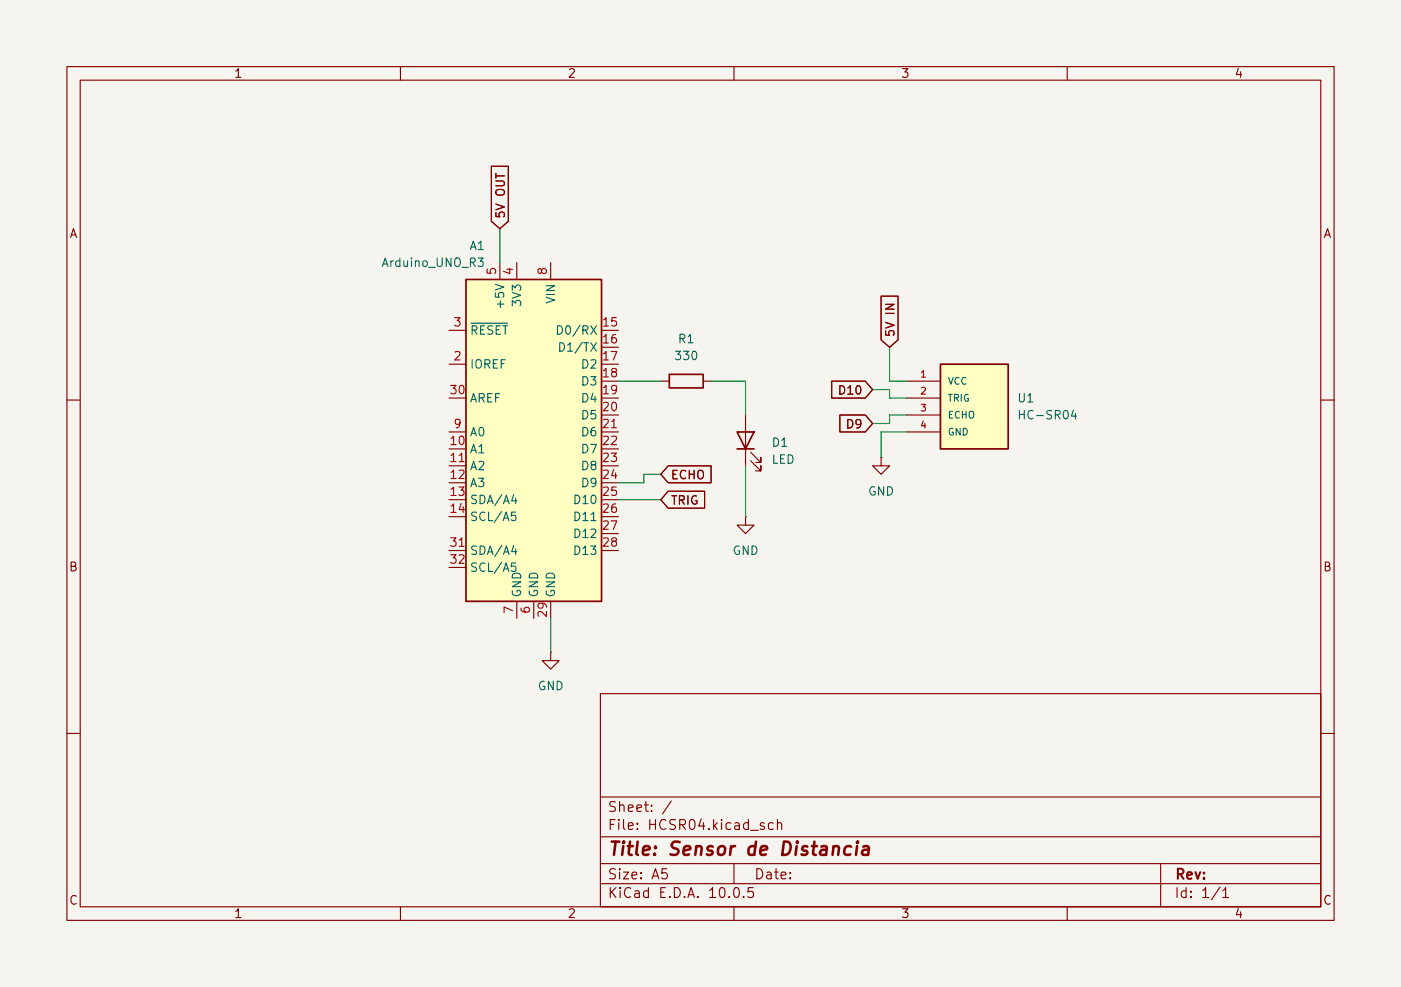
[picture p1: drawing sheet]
(kicad_sch
 (version 20260306)
 (generator "eeschema")
 (generator_version "10.0")
 (paper "A5")
 (title_block
  (title "Sensor de Distancia"))
 (lib_symbols
  (symbol "Device:LED"
   (pin_numbers (hide yes))
   (pin_names
    (offset 1.016) (hide yes)) (exclude_from_sim no) (in_bom yes) (on_board yes)
   (in_pos_files yes)
   (duplicate_pin_numbers_are_jumpers no)
   (property "Reference" "D" (at 0 2.54 0) (show_name no) (do_not_autoplace no) (effects (font (size 1.27 1.27))))
   (property "Value" "LED" (at 0 -2.54 0) (show_name no) (do_not_autoplace no) (effects (font (size 1.27 1.27))))
   (property "Footprint" "" (at 0 0 0) (show_name no) (do_not_autoplace no) (hide yes) (effects (font (size 1.27 1.27))))
   (property "Datasheet" "" (at 0 0 0) (show_name no) (do_not_autoplace no) (hide yes) (effects (font (size 1.27 1.27))))
   (property "Description" "Light emitting diode" (at 0 0 0) (show_name no) (do_not_autoplace no) (hide yes) (effects (font (size 1.27 1.27))))
   (property "Sim.Pins" "1=K 2=A" (at 0 0 0) (show_name no) (do_not_autoplace no) (hide yes) (effects (font (size 1.27 1.27))))
   (symbol "LED_0_1"
    (polyline (pts (xy -3.048 -0.762) (xy -4.572 -2.286) (xy -3.81 -2.286) (xy -4.572 -2.286) (xy -4.572 -1.524)) (stroke (width 0) (type default)) (fill (type none)))
    (polyline (pts (xy -1.778 -0.762) (xy -3.302 -2.286) (xy -2.54 -2.286) (xy -3.302 -2.286) (xy -3.302 -1.524)) (stroke (width 0) (type default)) (fill (type none)))
    (polyline (pts (xy -1.27 0) (xy 1.27 0)) (stroke (width 0) (type default)) (fill (type none)))
    (polyline (pts (xy -1.27 -1.27) (xy -1.27 1.27)) (stroke (width 0.254) (type default)) (fill (type none)))
    (polyline (pts (xy 1.27 -1.27) (xy 1.27 1.27) (xy -1.27 0) (xy 1.27 -1.27)) (stroke (width 0.254) (type default)) (fill (type none))))
   (symbol "LED_1_1"
    (pin passive line (at -3.81 0 0) (length 2.54) (name "K" (effects (font (size 1.27 1.27)))) (number "1" (effects (font (size 1.27 1.27)))))
    (pin passive line (at 3.81 0 180) (length 2.54) (name "A" (effects (font (size 1.27 1.27)))) (number "2" (effects (font (size 1.27 1.27))))))
   (embedded_fonts no))
  (symbol "Device:R"
   (pin_numbers (hide yes))
   (pin_names
    (offset 0)) (exclude_from_sim no) (in_bom yes) (on_board yes)
   (in_pos_files yes)
   (duplicate_pin_numbers_are_jumpers no)
   (property "Reference" "R" (at 2.032 0 90) (show_name no) (do_not_autoplace no) (effects (font (size 1.27 1.27))))
   (property "Value" "R" (at 0 0 90) (show_name no) (do_not_autoplace no) (effects (font (size 1.27 1.27))))
   (property "Footprint" "" (at -1.778 0 90) (show_name no) (do_not_autoplace no) (hide yes) (effects (font (size 1.27 1.27))))
   (property "Datasheet" "" (at 0 0 0) (show_name no) (do_not_autoplace no) (hide yes) (effects (font (size 1.27 1.27))))
   (property "Description" "Resistor" (at 0 0 0) (show_name no) (do_not_autoplace no) (hide yes) (effects (font (size 1.27 1.27))))
   (symbol "R_0_1"
    (rectangle (start -1.016 -2.54) (end 1.016 2.54) (stroke (width 0.254) (type default)) (fill (type none))))
   (symbol "R_1_1"
    (pin passive line (at 0 3.81 270) (length 1.27) (name "" (effects (font (size 1.27 1.27)))) (number "1" (effects (font (size 1.27 1.27)))))
    (pin passive line (at 0 -3.81 90) (length 1.27) (name "" (effects (font (size 1.27 1.27)))) (number "2" (effects (font (size 1.27 1.27))))))
   (embedded_fonts no))
  (symbol "HC-SR04:HC-SR04"
   (pin_names
    (offset 1.016)) (exclude_from_sim no) (in_bom yes) (on_board yes)
   (in_pos_files yes)
   (duplicate_pin_numbers_are_jumpers no)
   (property "Reference" "U" (at 0 5.0813 0) (show_name no) (do_not_autoplace no) (effects (font (size 1.27 1.27)) (justify left bottom)))
   (property "Value" "HC-SR04" (at 0 -10.163 0) (show_name no) (do_not_autoplace no) (effects (font (size 1.27 1.27)) (justify left bottom)))
   (property "Footprint" "HC-SR04:XCVR_HC-SR04" (at 0 0 0) (show_name no) (do_not_autoplace no) (hide yes) (effects (font (size 1.27 1.27)) (justify bottom)))
   (property "Datasheet" "" (at 0 0 0) (show_name no) (do_not_autoplace no) (hide yes) (effects (font (size 1.27 1.27))))
   (property "Description" "Ultrasonic Sensor Module,Rectangular,20-4000 mm,5 V,15 mA,Arduino Compatible | OSEPP HC-SR04" (at 0 0 0) (show_name no) (do_not_autoplace no) (hide yes) (effects (font (size 1.27 1.27)) (justify bottom)))
   (property "MF" "OSEPP" (at 0 0 0) (show_name no) (do_not_autoplace no) (hide yes) (effects (font (size 1.27 1.27)) (justify bottom)))
   (property "Package" "None" (at 0 0 0) (show_name no) (do_not_autoplace no) (hide yes) (effects (font (size 1.27 1.27)) (justify bottom)))
   (property "Price" "None" (at 0 0 0) (show_name no) (do_not_autoplace no) (hide yes) (effects (font (size 1.27 1.27)) (justify bottom)))
   (property "Check_prices" "https://www.snapeda.com/parts/HC-SR04/OSEPP/view-part/?ref=eda" (at 0 0 0) (show_name no) (do_not_autoplace no) (hide yes) (effects (font (size 1.27 1.27)) (justify bottom)))
   (property "SnapEDA_Link" "https://www.snapeda.com/parts/HC-SR04/OSEPP/view-part/?ref=snap" (at 0 0 0) (show_name no) (do_not_autoplace no) (hide yes) (effects (font (size 1.27 1.27)) (justify bottom)))
   (property "MP" "HC-SR04" (at 0 0 0) (show_name no) (do_not_autoplace no) (hide yes) (effects (font (size 1.27 1.27)) (justify bottom)))
   (property "Availability" "Not in stock" (at 0 0 0) (show_name no) (do_not_autoplace no) (hide yes) (effects (font (size 1.27 1.27)) (justify bottom)))
   (property "MANUFACTURER" "Osepp" (at 0 0 0) (show_name no) (do_not_autoplace no) (hide yes) (effects (font (size 1.27 1.27)) (justify bottom)))
   (symbol "HC-SR04_0_0"
    (rectangle (start 0 -7.62) (end 10.16 5.08) (stroke (width 0.254) (type default)) (fill (type background)))
    (pin power_in line (at -5.08 2.54 0) (length 5.08) (name "VCC" (effects (font (size 1.016 1.016)))) (number "1" (effects (font (size 1.016 1.016)))))
    (pin bidirectional line (at -5.08 0 0) (length 5.08) (name "TRIG" (effects (font (size 1.016 1.016)))) (number "2" (effects (font (size 1.016 1.016)))))
    (pin bidirectional line (at -5.08 -2.54 0) (length 5.08) (name "ECHO" (effects (font (size 1.016 1.016)))) (number "3" (effects (font (size 1.016 1.016)))))
    (pin power_in line (at -5.08 -5.08 0) (length 5.08) (name "GND" (effects (font (size 1.016 1.016)))) (number "4" (effects (font (size 1.016 1.016))))))
   (embedded_fonts no))
  (symbol "MCU_Module:Arduino_UNO_R3" (exclude_from_sim no) (in_bom yes) (on_board yes)
   (in_pos_files yes)
   (duplicate_pin_numbers_are_jumpers no)
   (property "Reference" "A" (at -10.16 23.495 0) (show_name no) (do_not_autoplace no) (effects (font (size 1.27 1.27)) (justify left bottom)))
   (property "Value" "Arduino_UNO_R3" (at 5.08 -26.67 0) (show_name no) (do_not_autoplace no) (effects (font (size 1.27 1.27)) (justify left top)))
   (property "Footprint" "Module:Arduino_UNO_R3" (at 0 0 0) (show_name no) (do_not_autoplace no) (hide yes) (effects (font (size 1.27 1.27)
    (italic yes))))
   (property "Datasheet" "https://www.arduino.cc/en/Main/arduinoBoardUno" (at 0 0 0) (show_name no) (do_not_autoplace no) (hide yes) (effects (font (size 1.27 1.27))))
   (property "Description" "Arduino UNO Microcontroller Module, release 3" (at 0 0 0) (show_name no) (do_not_autoplace no) (hide yes) (effects (font (size 1.27 1.27))))
   (symbol "Arduino_UNO_R3_0_1"
    (rectangle (start -10.16 22.86) (end 10.16 -25.4) (stroke (width 0.254) (type default)) (fill (type background))))
   (symbol "Arduino_UNO_R3_1_1"
    (pin no_connect line (at -10.16 -20.32 0) (length 2.54) (hide yes) (name "NC" (effects (font (size 1.27 1.27)))) (number "1" (effects (font (size 1.27 1.27)))))
    (pin output line (at 12.7 10.16 180) (length 2.54) (name "IOREF" (effects (font (size 1.27 1.27)))) (number "2" (effects (font (size 1.27 1.27)))))
    (pin input line (at 12.7 15.24 180) (length 2.54) (name "~{RESET}" (effects (font (size 1.27 1.27)))) (number "3" (effects (font (size 1.27 1.27)))))
    (pin power_out line (at 2.54 25.4 270) (length 2.54) (name "3V3" (effects (font (size 1.27 1.27)))) (number "4" (effects (font (size 1.27 1.27)))))
    (pin power_out line (at 5.08 25.4 270) (length 2.54) (name "+5V" (effects (font (size 1.27 1.27)))) (number "5" (effects (font (size 1.27 1.27)))))
    (pin power_in line (at 0 -27.94 90) (length 2.54) (name "GND" (effects (font (size 1.27 1.27)))) (number "6" (effects (font (size 1.27 1.27)))))
    (pin power_in line (at 2.54 -27.94 90) (length 2.54) (name "GND" (effects (font (size 1.27 1.27)))) (number "7" (effects (font (size 1.27 1.27)))))
    (pin power_in line (at -2.54 25.4 270) (length 2.54) (name "VIN" (effects (font (size 1.27 1.27)))) (number "8" (effects (font (size 1.27 1.27)))))
    (pin bidirectional line (at 12.7 0 180) (length 2.54) (name "A0" (effects (font (size 1.27 1.27)))) (number "9" (effects (font (size 1.27 1.27)))))
    (pin bidirectional line (at 12.7 -2.54 180) (length 2.54) (name "A1" (effects (font (size 1.27 1.27)))) (number "10" (effects (font (size 1.27 1.27)))))
    (pin bidirectional line (at 12.7 -5.08 180) (length 2.54) (name "A2" (effects (font (size 1.27 1.27)))) (number "11" (effects (font (size 1.27 1.27)))))
    (pin bidirectional line (at 12.7 -7.62 180) (length 2.54) (name "A3" (effects (font (size 1.27 1.27)))) (number "12" (effects (font (size 1.27 1.27)))))
    (pin bidirectional line (at 12.7 -10.16 180) (length 2.54) (name "SDA/A4" (effects (font (size 1.27 1.27)))) (number "13" (effects (font (size 1.27 1.27)))))
    (pin bidirectional line (at 12.7 -12.7 180) (length 2.54) (name "SCL/A5" (effects (font (size 1.27 1.27)))) (number "14" (effects (font (size 1.27 1.27)))))
    (pin bidirectional line (at -12.7 15.24 0) (length 2.54) (name "D0/RX" (effects (font (size 1.27 1.27)))) (number "15" (effects (font (size 1.27 1.27)))))
    (pin bidirectional line (at -12.7 12.7 0) (length 2.54) (name "D1/TX" (effects (font (size 1.27 1.27)))) (number "16" (effects (font (size 1.27 1.27)))))
    (pin bidirectional line (at -12.7 10.16 0) (length 2.54) (name "D2" (effects (font (size 1.27 1.27)))) (number "17" (effects (font (size 1.27 1.27)))))
    (pin bidirectional line (at -12.7 7.62 0) (length 2.54) (name "D3" (effects (font (size 1.27 1.27)))) (number "18" (effects (font (size 1.27 1.27)))))
    (pin bidirectional line (at -12.7 5.08 0) (length 2.54) (name "D4" (effects (font (size 1.27 1.27)))) (number "19" (effects (font (size 1.27 1.27)))))
    (pin bidirectional line (at -12.7 2.54 0) (length 2.54) (name "D5" (effects (font (size 1.27 1.27)))) (number "20" (effects (font (size 1.27 1.27)))))
    (pin bidirectional line (at -12.7 0 0) (length 2.54) (name "D6" (effects (font (size 1.27 1.27)))) (number "21" (effects (font (size 1.27 1.27)))))
    (pin bidirectional line (at -12.7 -2.54 0) (length 2.54) (name "D7" (effects (font (size 1.27 1.27)))) (number "22" (effects (font (size 1.27 1.27)))))
    (pin bidirectional line (at -12.7 -5.08 0) (length 2.54) (name "D8" (effects (font (size 1.27 1.27)))) (number "23" (effects (font (size 1.27 1.27)))))
    (pin bidirectional line (at -12.7 -7.62 0) (length 2.54) (name "D9" (effects (font (size 1.27 1.27)))) (number "24" (effects (font (size 1.27 1.27)))))
    (pin bidirectional line (at -12.7 -10.16 0) (length 2.54) (name "D10" (effects (font (size 1.27 1.27)))) (number "25" (effects (font (size 1.27 1.27)))))
    (pin bidirectional line (at -12.7 -12.7 0) (length 2.54) (name "D11" (effects (font (size 1.27 1.27)))) (number "26" (effects (font (size 1.27 1.27)))))
    (pin bidirectional line (at -12.7 -15.24 0) (length 2.54) (name "D12" (effects (font (size 1.27 1.27)))) (number "27" (effects (font (size 1.27 1.27)))))
    (pin bidirectional line (at -12.7 -17.78 0) (length 2.54) (name "D13" (effects (font (size 1.27 1.27)))) (number "28" (effects (font (size 1.27 1.27)))))
    (pin power_in line (at -2.54 -27.94 90) (length 2.54) (name "GND" (effects (font (size 1.27 1.27)))) (number "29" (effects (font (size 1.27 1.27)))))
    (pin input line (at 12.7 5.08 180) (length 2.54) (name "AREF" (effects (font (size 1.27 1.27)))) (number "30" (effects (font (size 1.27 1.27)))))
    (pin bidirectional line (at 12.7 -17.78 180) (length 2.54) (name "SDA/A4" (effects (font (size 1.27 1.27)))) (number "31" (effects (font (size 1.27 1.27)))))
    (pin bidirectional line (at 12.7 -20.32 180) (length 2.54) (name "SCL/A5" (effects (font (size 1.27 1.27)))) (number "32" (effects (font (size 1.27 1.27))))))
   (embedded_fonts no))
  (symbol "power:GND"
   (power global)
   (pin_numbers (hide yes))
   (pin_names
    (offset 0) (hide yes)) (exclude_from_sim no) (in_bom yes) (on_board yes)
   (in_pos_files yes)
   (duplicate_pin_numbers_are_jumpers no)
   (property "Reference" "#PWR" (at 0 -6.35 0) (show_name no) (do_not_autoplace no) (hide yes) (effects (font (size 1.27 1.27))))
   (property "Value" "GND" (at 0 -3.81 0) (show_name no) (do_not_autoplace no) (effects (font (size 1.27 1.27))))
   (property "Footprint" "" (at 0 0 0) (show_name no) (do_not_autoplace no) (hide yes) (effects (font (size 1.27 1.27))))
   (property "Datasheet" "" (at 0 0 0) (show_name no) (do_not_autoplace no) (hide yes) (effects (font (size 1.27 1.27))))
   (property "Description" "Power symbol creates a global label with name \"GND\" , ground" (at 0 0 0) (show_name no) (do_not_autoplace no) (hide yes) (effects (font (size 1.27 1.27))))
   (symbol "GND_0_1"
    (polyline (pts (xy 0 0) (xy 0 -1.27) (xy 1.27 -1.27) (xy 0 -2.54) (xy -1.27 -1.27) (xy 0 -1.27)) (stroke (width 0) (type default)) (fill (type none))))
   (symbol "GND_1_1"
    (pin power_in line (at 0 0 270) (length 0) (name "" (effects (font (size 1.27 1.27)))) (number "1" (effects (font (size 1.27 1.27))))))
   (embedded_fonts no)))
 (wire
  (pts (xy 74.93 34.29) (xy 74.93 39.37))
  (stroke (width 0) (type default)))
 (wire
  (pts (xy 96.52 72.39) (xy 96.52 71.12))
  (stroke (width 0) (type default)))
 (wire
  (pts (xy 133.35 57.15) (xy 135.89 57.15))
  (stroke (width 0) (type default)))
 (wire
  (pts (xy 133.35 58.42) (xy 133.35 59.69))
  (stroke (width 0) (type default)))
 (wire
  (pts (xy 111.76 57.15) (xy 111.76 62.23))
  (stroke (width 0) (type default)))
 (wire
  (pts (xy 135.89 64.77) (xy 132.08 64.77))
  (stroke (width 0) (type default)))
 (wire
  (pts (xy 133.35 63.5) (xy 133.35 62.23))
  (stroke (width 0) (type default)))
 (wire
  (pts (xy 106.68 57.15) (xy 111.76 57.15))
  (stroke (width 0) (type default)))
 (wire
  (pts (xy 92.71 74.93) (xy 99.06 74.93))
  (stroke (width 0) (type default)))
 (wire
  (pts (xy 133.35 62.23) (xy 135.89 62.23))
  (stroke (width 0) (type default)))
 (wire
  (pts (xy 92.71 72.39) (xy 96.52 72.39))
  (stroke (width 0) (type default)))
 (wire
  (pts (xy 96.52 71.12) (xy 99.06 71.12))
  (stroke (width 0) (type default)))
 (wire
  (pts (xy 133.35 59.69) (xy 135.89 59.69))
  (stroke (width 0) (type default)))
 (wire
  (pts (xy 130.81 63.5) (xy 133.35 63.5))
  (stroke (width 0) (type default)))
 (wire
  (pts (xy 132.08 64.77) (xy 132.08 68.58))
  (stroke (width 0) (type default)))
 (wire
  (pts (xy 82.55 92.71) (xy 82.55 97.79))
  (stroke (width 0) (type default)))
 (wire
  (pts (xy 92.71 57.15) (xy 99.06 57.15))
  (stroke (width 0) (type default)))
 (wire
  (pts (xy 130.81 58.42) (xy 133.35 58.42))
  (stroke (width 0) (type default)))
 (wire
  (pts (xy 133.35 52.07) (xy 133.35 57.15))
  (stroke (width 0) (type default)))
 (wire
  (pts (xy 111.76 69.85) (xy 111.76 77.47))
  (stroke (width 0) (type default)))
 (global_label "TRIG"
  (shape input)
  (at 99.06 74.93 0)
  (fields_autoplaced yes)
  (effects (font (size 1.27 1.27)) (justify left))
  (property "Intersheetrefs" "${INTERSHEET_REFS}" (at 106.1576 74.93 0) (hide yes) (show_name no) (do_not_autoplace no) (effects (font (size 1.27 1.27)) (justify left))))
 (global_label "ECHO"
  (shape input)
  (at 99.06 71.12 0)
  (fields_autoplaced yes)
  (effects (font (size 1.27 1.27)) (justify left))
  (property "Intersheetrefs" "${INTERSHEET_REFS}" (at 107.1252 71.12 0) (hide yes) (show_name no) (do_not_autoplace no) (effects (font (size 1.27 1.27)) (justify left))))
 (global_label "5V IN"
  (shape input)
  (at 133.35 52.07 90)
  (fields_autoplaced yes)
  (effects (font (size 1.27 1.27)) (justify left))
  (property "Intersheetrefs" "${INTERSHEET_REFS}" (at 133.35 43.8838 90) (hide yes) (show_name no) (do_not_autoplace no) (effects (font (size 1.27 1.27)) (justify left))))
 (global_label "5V OUT"
  (shape input)
  (at 74.93 34.29 90)
  (fields_autoplaced yes)
  (effects (font (size 1.27 1.27)) (justify left))
  (property "Intersheetrefs" "${INTERSHEET_REFS}" (at 74.93 24.4105 90) (hide yes) (show_name no) (do_not_autoplace no) (effects (font (size 1.27 1.27)) (justify left))))
 (global_label "D10"
  (shape input)
  (at 130.81 58.42 180)
  (fields_autoplaced yes)
  (effects (font (size 1.27 1.27)) (justify right))
  (property "Intersheetrefs" "${INTERSHEET_REFS}" (at 124.1358 58.42 0) (hide yes) (show_name no) (do_not_autoplace no) (effects (font (size 1.27 1.27)) (justify right))))
 (global_label "D9"
  (shape input)
  (at 130.81 63.5 180)
  (fields_autoplaced yes)
  (effects (font (size 1.27 1.27)) (justify right))
  (property "Intersheetrefs" "${INTERSHEET_REFS}" (at 125.3453 63.5 0) (hide yes) (show_name no) (do_not_autoplace no) (effects (font (size 1.27 1.27)) (justify right))))
 (symbol
  (lib_id "power:GND")
  (at 111.76 77.47 0)
  (unit 1)
  (body_style 1)
  (exclude_from_sim no)
  (in_bom yes)
  (on_board yes)
  (in_pos_files yes)
  (dnp no)
  (fields_autoplaced yes)
  (property "Reference" "#PWR01" (at 111.76 83.82 0) (hide yes) (show_name no) (do_not_autoplace no) (effects (font (size 1.27 1.27))))
  (property "Value" "GND" (at 111.76 82.55 0) (show_name no) (do_not_autoplace no) (effects (font (size 1.27 1.27))))
  (property "Footprint" "" (at 111.76 77.47 0) (hide yes) (show_name no) (do_not_autoplace no) (effects (font (size 1.27 1.27))))
  (property "Datasheet" "" (at 111.76 77.47 0) (hide yes) (show_name no) (do_not_autoplace no) (effects (font (size 1.27 1.27))))
  (property "Description" "Power symbol creates a global label with name \"GND\" , ground" (at 111.76 77.47 0) (hide yes) (show_name no) (do_not_autoplace no) (effects (font (size 1.27 1.27))))
  (pin "1"))
 (symbol
  (lib_id "HC-SR04:HC-SR04")
  (at 140.97 59.69 0)
  (unit 1)
  (body_style 1)
  (exclude_from_sim no)
  (in_bom yes)
  (on_board yes)
  (in_pos_files yes)
  (dnp no)
  (fields_autoplaced yes)
  (property "Reference" "U1" (at 152.4 59.6899 0) (show_name no) (do_not_autoplace no) (effects (font (size 1.27 1.27)) (justify left)))
  (property "Value" "HC-SR04" (at 152.4 62.2299 0) (show_name no) (do_not_autoplace no) (effects (font (size 1.27 1.27)) (justify left)))
  (property "Footprint" "HC-SR04:XCVR_HC-SR04" (at 140.97 59.69 0) (hide yes) (show_name no) (do_not_autoplace no) (effects (font (size 1.27 1.27)) (justify bottom)))
  (property "Datasheet" "" (at 140.97 59.69 0) (hide yes) (show_name no) (do_not_autoplace no) (effects (font (size 1.27 1.27))))
  (property "Description" "Ultrasonic Sensor Module,Rectangular,20-4000 mm,5 V,15 mA,Arduino Compatible | OSEPP HC-SR04" (at 140.97 59.69 0) (hide yes) (show_name no) (do_not_autoplace no) (effects (font (size 1.27 1.27)) (justify bottom)))
  (property "MF" "OSEPP" (at 140.97 59.69 0) (hide yes) (show_name no) (do_not_autoplace no) (effects (font (size 1.27 1.27)) (justify bottom)))
  (property "Package" "None" (at 140.97 59.69 0) (hide yes) (show_name no) (do_not_autoplace no) (effects (font (size 1.27 1.27)) (justify bottom)))
  (property "Price" "None" (at 140.97 59.69 0) (hide yes) (show_name no) (do_not_autoplace no) (effects (font (size 1.27 1.27)) (justify bottom)))
  (property "Check_prices" "https://www.snapeda.com/parts/HC-SR04/OSEPP/view-part/?ref=eda" (at 140.97 59.69 0) (hide yes) (show_name no) (do_not_autoplace no) (effects (font (size 1.27 1.27)) (justify bottom)))
  (property "SnapEDA_Link" "https://www.snapeda.com/parts/HC-SR04/OSEPP/view-part/?ref=snap" (at 140.97 59.69 0) (hide yes) (show_name no) (do_not_autoplace no) (effects (font (size 1.27 1.27)) (justify bottom)))
  (property "MP" "HC-SR04" (at 140.97 59.69 0) (hide yes) (show_name no) (do_not_autoplace no) (effects (font (size 1.27 1.27)) (justify bottom)))
  (property "Availability" "Not in stock" (at 140.97 59.69 0) (hide yes) (show_name no) (do_not_autoplace no) (effects (font (size 1.27 1.27)) (justify bottom)))
  (property "MANUFACTURER" "Osepp" (at 140.97 59.69 0) (hide yes) (show_name no) (do_not_autoplace no) (effects (font (size 1.27 1.27)) (justify bottom)))
  (pin "3")
  (pin "2")
  (pin "1")
  (pin "4"))
 (symbol
  (lib_id "power:GND")
  (at 132.08 68.58 0)
  (unit 1)
  (body_style 1)
  (exclude_from_sim no)
  (in_bom yes)
  (on_board yes)
  (in_pos_files yes)
  (dnp no)
  (fields_autoplaced yes)
  (property "Reference" "#PWR02" (at 132.08 74.93 0) (hide yes) (show_name no) (do_not_autoplace no) (effects (font (size 1.27 1.27))))
  (property "Value" "GND" (at 132.08 73.66 0) (show_name no) (do_not_autoplace no) (effects (font (size 1.27 1.27))))
  (property "Footprint" "" (at 132.08 68.58 0) (hide yes) (show_name no) (do_not_autoplace no) (effects (font (size 1.27 1.27))))
  (property "Datasheet" "" (at 132.08 68.58 0) (hide yes) (show_name no) (do_not_autoplace no) (effects (font (size 1.27 1.27))))
  (property "Description" "Power symbol creates a global label with name \"GND\" , ground" (at 132.08 68.58 0) (hide yes) (show_name no) (do_not_autoplace no) (effects (font (size 1.27 1.27))))
  (pin "1"))
 (symbol
  (lib_id "MCU_Module:Arduino_UNO_R3")
  (at 80.01 64.77 0)
  (mirror y)
  (unit 1)
  (body_style 1)
  (exclude_from_sim no)
  (in_bom yes)
  (on_board yes)
  (in_pos_files yes)
  (dnp no)
  (property "Reference" "A1" (at 72.7867 36.83 0) (show_name no) (do_not_autoplace no) (effects (font (size 1.27 1.27)) (justify left)))
  (property "Value" "Arduino_UNO_R3" (at 72.7867 39.37 0) (show_name no) (do_not_autoplace no) (effects (font (size 1.27 1.27)) (justify left)))
  (property "Footprint" "Module:Arduino_UNO_R3" (at 80.01 64.77 0) (hide yes) (show_name no) (do_not_autoplace no) (effects (font (size 1.27 1.27)
    (italic yes))))
  (property "Datasheet" "https://www.arduino.cc/en/Main/arduinoBoardUno" (at 80.01 64.77 0) (hide yes) (show_name no) (do_not_autoplace no) (effects (font (size 1.27 1.27))))
  (property "Description" "Arduino UNO Microcontroller Module, release 3" (at 80.01 64.77 0) (hide yes) (show_name no) (do_not_autoplace no) (effects (font (size 1.27 1.27))))
  (pin "1")
  (pin "2")
  (pin "3")
  (pin "4")
  (pin "6")
  (pin "18")
  (pin "22")
  (pin "20")
  (pin "30")
  (pin "11")
  (pin "27")
  (pin "19")
  (pin "5")
  (pin "9")
  (pin "16")
  (pin "24")
  (pin "26")
  (pin "29")
  (pin "10")
  (pin "8")
  (pin "7")
  (pin "13")
  (pin "14")
  (pin "12")
  (pin "15")
  (pin "21")
  (pin "17")
  (pin "23")
  (pin "25")
  (pin "28")
  (pin "32")
  (pin "31"))
 (symbol
  (lib_id "power:GND")
  (at 82.55 97.79 0)
  (unit 1)
  (body_style 1)
  (exclude_from_sim no)
  (in_bom yes)
  (on_board yes)
  (in_pos_files yes)
  (dnp no)
  (fields_autoplaced yes)
  (property "Reference" "#PWR03" (at 82.55 104.14 0) (hide yes) (show_name no) (do_not_autoplace no) (effects (font (size 1.27 1.27))))
  (property "Value" "GND" (at 82.55 102.87 0) (show_name no) (do_not_autoplace no) (effects (font (size 1.27 1.27))))
  (property "Footprint" "" (at 82.55 97.79 0) (hide yes) (show_name no) (do_not_autoplace no) (effects (font (size 1.27 1.27))))
  (property "Datasheet" "" (at 82.55 97.79 0) (hide yes) (show_name no) (do_not_autoplace no) (effects (font (size 1.27 1.27))))
  (property "Description" "Power symbol creates a global label with name \"GND\" , ground" (at 82.55 97.79 0) (hide yes) (show_name no) (do_not_autoplace no) (effects (font (size 1.27 1.27))))
  (pin "1"))
 (symbol
  (lib_id "Device:LED")
  (at 111.76 66.04 90)
  (unit 1)
  (body_style 1)
  (exclude_from_sim no)
  (in_bom yes)
  (on_board yes)
  (in_pos_files yes)
  (dnp no)
  (fields_autoplaced yes)
  (property "Reference" "D1" (at 115.57 66.3574 90) (show_name no) (do_not_autoplace no) (effects (font (size 1.27 1.27)) (justify right)))
  (property "Value" "LED" (at 115.57 68.8974 90) (show_name no) (do_not_autoplace no) (effects (font (size 1.27 1.27)) (justify right)))
  (property "Footprint" "" (at 111.76 66.04 0) (hide yes) (show_name no) (do_not_autoplace no) (effects (font (size 1.27 1.27))))
  (property "Datasheet" "" (at 111.76 66.04 0) (hide yes) (show_name no) (do_not_autoplace no) (effects (font (size 1.27 1.27))))
  (property "Description" "Light emitting diode" (at 111.76 66.04 0) (hide yes) (show_name no) (do_not_autoplace no) (effects (font (size 1.27 1.27))))
  (property "Sim.Pins" "1=K 2=A" (at 111.76 66.04 0) (hide yes) (show_name no) (do_not_autoplace no) (effects (font (size 1.27 1.27))))
  (pin "2")
  (pin "1"))
 (symbol
  (lib_id "Device:R")
  (at 102.87 57.15 90)
  (unit 1)
  (body_style 1)
  (exclude_from_sim no)
  (in_bom yes)
  (on_board yes)
  (in_pos_files yes)
  (dnp no)
  (fields_autoplaced yes)
  (property "Reference" "R1" (at 102.87 50.8 90) (show_name no) (do_not_autoplace no) (effects (font (size 1.27 1.27))))
  (property "Value" "330" (at 102.87 53.34 90) (show_name no) (do_not_autoplace no) (effects (font (size 1.27 1.27))))
  (property "Footprint" "" (at 102.87 58.928 90) (hide yes) (show_name no) (do_not_autoplace no) (effects (font (size 1.27 1.27))))
  (property "Datasheet" "" (at 102.87 57.15 0) (hide yes) (show_name no) (do_not_autoplace no) (effects (font (size 1.27 1.27))))
  (property "Description" "Resistor" (at 102.87 57.15 0) (hide yes) (show_name no) (do_not_autoplace no) (effects (font (size 1.27 1.27))))
  (pin "2")
  (pin "1"))
 (sheet_instances
  (path ""
   (page "1")))
 (embedded_fonts no))
